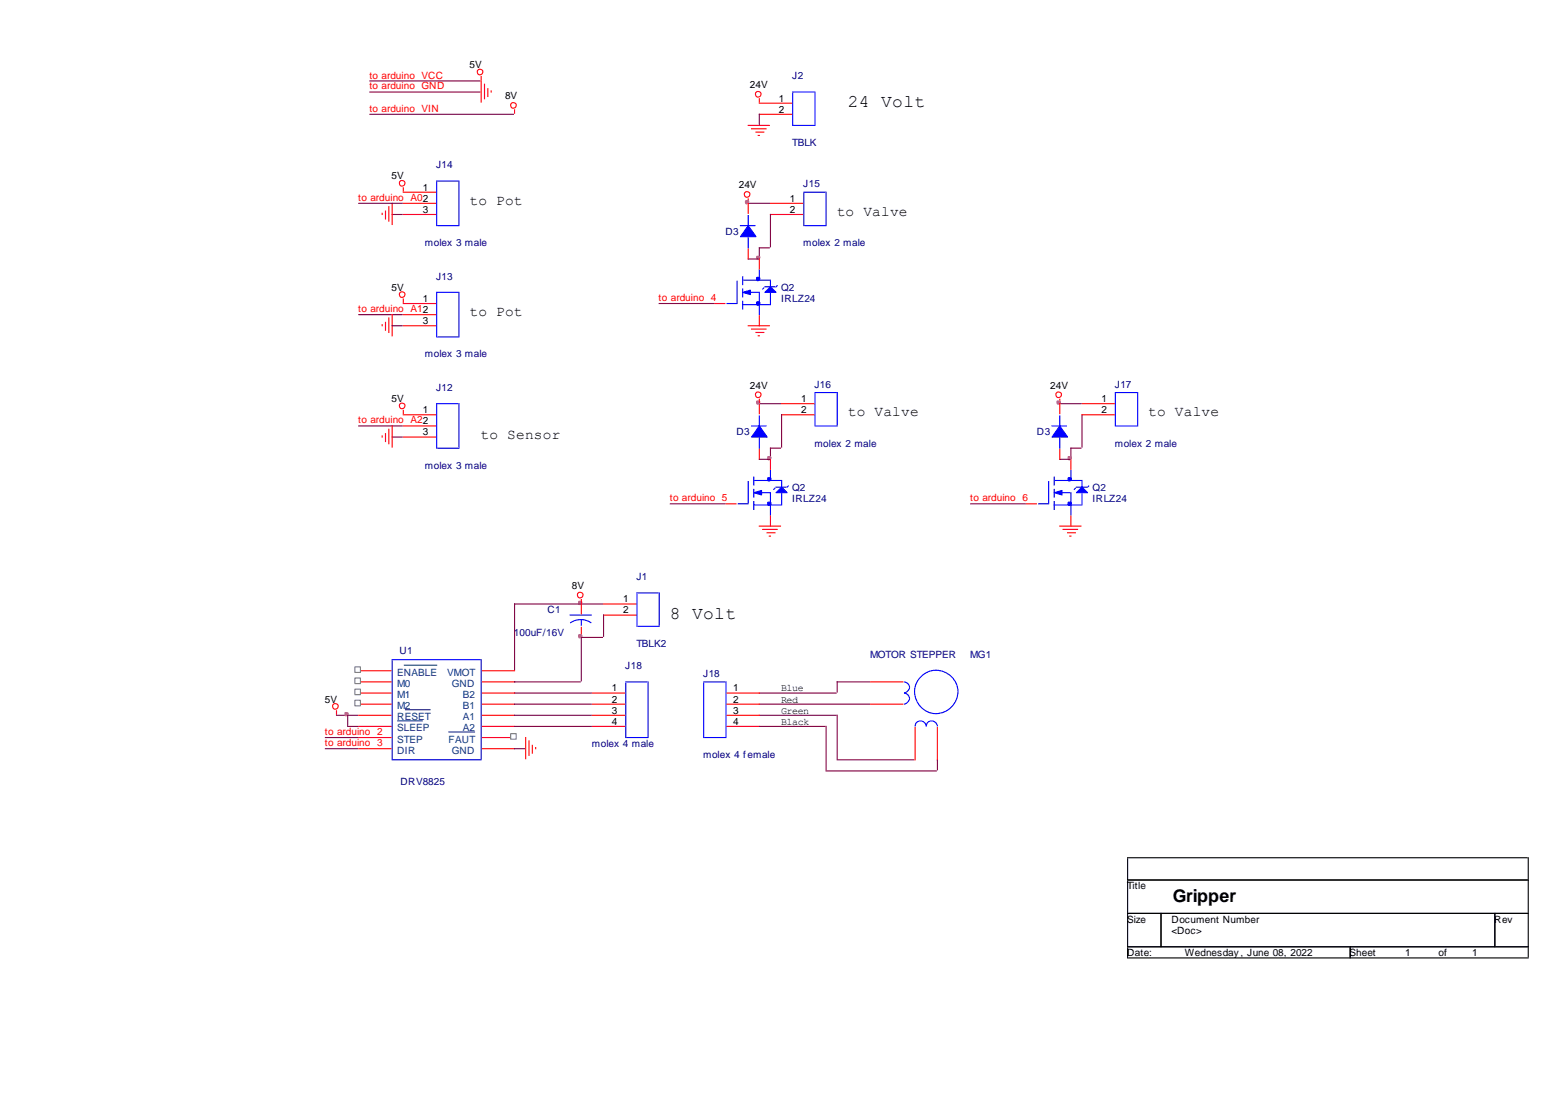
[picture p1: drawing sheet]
<svg xmlns="http://www.w3.org/2000/svg" width="297mm" height="210mm" viewBox="0 0 297 210" stroke-linecap="round" stroke-linejoin="round" font-family="sans-serif">
<g fill="none" stroke="#800040" stroke-width=".21">
<path d="M70.4 17.5h20.9M142.4 38.7h4M74.6 40.8h1.9M146.4 47.2h-1.9v1.9M205.9 78.9v6.1M68.3 81h8.2M74.6 83.1h1.9M146.6 85.3v1.9M203.8 85.3h1.9M97.9 114.9v12.5M64 136.1h1.9M66.1 136.1v1.9"/>
<path d="M97.9 131.8h14.6M144.5 131.8h14.6M144.5 136.1h14.6M159.3 136.1v8.2"/>
</g>
<g fill="#f0f" stroke="#f0f" stroke-width=".21">
<circle cx="144.3" cy="49.1" r=".35"/>
<circle cx="146.4" cy="87.2" r=".35"/>
<circle cx="142.2" cy="38.5" r=".35"/>
<circle cx="66" cy="135.9" r=".35"/>
</g>
<g fill="none" stroke="#f00" stroke-width=".21">
<path d="M144.5 18.8v.6M74 39.3v2.8M74.6 38.7v4M76.7 35.7v.7M76.7 36.6h6.2M76.7 38.7h6.2M142.4 37.8v.7M72.7 40.6v.2M73.3 40.2v1.4M76.7 56.9v.6M76.7 40.8h6.2M76.7 57.7h6.2"/>
<path d="M76.7 59.9h6.2M136 57.7h1.9M144.5 49.3v1.9M76.7 78.1v.6M76.7 62h6.2M142.4 62h4M143 62.6h2.7M143.8 63.2h1.5M144.3 63.9h.2M144.5 60.1v1.9M144.5 76.8v1.9M144.5 85.5v1.9"/>
<path d="M144.5 100.1h4M145.1 100.7h2.8M146 101.3h1.4M146.4 102h.2M64 135.2v.7M68.3 127.6h6.1M68.3 129.7h6.1M68.3 131.8h6.1M68.3 134h6.1M68.3 136.1h6.1M68.3 138.2h6.1M91.8 127.6h6.1"/>
<path d="M91.8 129.7h6.1M91.8 131.8h6.1M91.8 134h6.1M91.8 136.1h6.1M91.8 138.2h6.1M68.3 140.3h6.1M68.3 142.4h6.1M91.8 140.3h6.1M91.8 142.4h6.1"/>
<circle cx="144.3" cy="17.9" r=".54"/>
<circle cx="76.5" cy="34.8" r=".54"/>
<circle cx="142.2" cy="37" r=".54"/>
<circle cx="76.5" cy="56" r=".54"/>
<circle cx="76.5" cy="77.2" r=".54"/>
<circle cx="63.8" cy="134.4" r=".54"/>
</g>
<g fill="none" stroke="#00f" stroke-width=".21">
<path d="M83.1 34.4h4M83.1 34.7v8.2M87.3 34.4v8.3M83.1 55.8v8.3M83.1 55.6h4M83.3 42.9h4M87.3 55.6v8.3M138.3 57.7h1.9M140.2 53.5v4M141.3 52.7v1.4M141.3 55v1.5M141.3 57.3v1.5"/>
<path d="M141.3 57.9h5.1M141.5 53.3h5.1M142.4 55.6h1.9M144.5 51.4v1.7M144.5 55.6v2.1M144.5 57.9v2M145.3 54.8l-.2 .2M145.5 54.6h1.9M146.6 53.5v1.1M146.6 55.8v2.1M147.9 54.4l-.2 .2M83.3 64.1h4"/>
<path d="M144.5 79.1v1.9M143 81h2.7M144.5 83.4v1.9M74.6 125.5h16.7M74.6 125.7v18.8M91.6 125.5v18.8M74.8 144.5h16.8"/>
</g>
<g fill="#00f" stroke="#00f" stroke-width=".21">
<path d="M145.5 55.6l1.1-1 1.1 1z"/>
<path d="M141.3 55.6l1.5-.4v.8z"/>
<path d="M144.5 81l1.5 2.1h-3z" fill-rule="evenodd"/>
<circle cx="144.3" cy="53.1" r=".35"/>
<circle cx="144.3" cy="57.7" r=".35"/>
</g>
<path d="M75.7 137.1h4.6M76.9 126.5h6.2M77.2 135h4.6M85.4 139.2h4.9" fill="none" stroke="#004080" stroke-width=".21"/>
<g fill="#fff" stroke="#808080" stroke-width=".21">
<path d="M67.5 126.9h1.1v1h-1.1z" fill-rule="evenodd"/>
<path d="M67.5 129h1.1v1h-1.1z" fill-rule="evenodd"/>
<path d="M67.5 131.1h1.1v1.1h-1.1z" fill-rule="evenodd"/>
<path d="M67.5 133.2h1.1v1.1h-1.1z" fill-rule="evenodd"/>
<path d="M97.2 139.6h1v1h-1z" fill-rule="evenodd"/>
</g>
<g fill="none" stroke="#800040" stroke-width=".21">
<path d="M70.4 15.4h20.9M68.3 38.7h8.2M70.4 21.7h27.3M144.5 21.7v1.9M68.3 59.9h8.2M125.4 57.7h10.4M142.4 49.3h1.9M146.6 40.8v6.1M74.6 62h1.9M144.5 76.8h4M148.7 78.9v6.1M201.6 76.8h4.1"/>
<path d="M127.5 95.8h10.4M144.5 87.4h1.9M146.6 85.3h1.9M184.7 95.8h10.4M201.6 87.4h1.9M203.8 85.3v1.9M97.9 114.9h12.5M110.6 114.9h4M114.8 117v4M66.1 138.2h2M66.1 136.1h2M97.9 134h14.6"/>
<path d="M97.9 138.2h14.6M97.9 136.1h14.6M97.9 129.7h12.5M114.6 121.3h-4v8.2M144.5 134h20.9M144.5 138.2h12.5M157.2 138.2v8.2M165.4 129.7h-6.1v1.9M61.9 142.4h6.2M61.9 140.3h6.2M97.9 142.4h1.9M157.2 146.7h20.9"/>
<path d="M159.3 144.5h14.6M178.4 144.5v1.9"/>
</g>
<g fill="none" stroke="#00f" stroke-width=".21">
<path d="M150.8 17.5h4M150.8 17.7v6.2M155.1 17.5v6.1M151 23.9h4.1M152.9 36.6h4.1M152.9 36.8v6.1M157.2 36.6v6.1M140.9 42.9h2.7M142.4 41v1.9M142.4 45.2v2M153.2 42.9h4M83.1 76.8h4"/>
<path d="M83.1 77v8.3M87.3 76.8v8.2M155.1 74.7h4M155.1 74.9v6.1M159.3 74.7v6.1M201.6 79.1v1.9M212.2 74.7h4.1M212.2 74.9v6.1M216.5 74.7v6.1M83.3 85.3h4M140.5 95.8h1.9M142.4 91.6v4"/>
<path d="M143.4 96.1h5.1M143.4 90.8v1.4M143.4 93.1v1.5M143.4 95.4v1.5M143.6 91.4h5.1M144.5 93.7h1.9M146.6 89.5v1.7M146.6 93.7v2.1M146.6 96.1v1.9M147.4 92.9l-.2 .2M147.7 92.7h1.9M148.7 91.6v1.1"/>
<path d="M148.7 93.9v2.2M150 92.5l-.2 .2M155.3 81h4M197.6 95.8h1.9M199.5 91.6v4M200.2 81h2.7M200.6 90.8v1.4M200.6 93.1v1.5M200.6 95.4v1.5M200.6 96.1h5.1M200.8 91.4h5.1M201.6 93.7h1.9"/>
<path d="M201.6 83.4v1.9M203.8 89.5v1.7M203.8 93.7v2.1M203.8 96.1v1.9M204.6 92.9l-.2 .2M204.8 92.7h1.9M205.9 91.6v1.1M205.9 93.9v2.2M207.1 92.5l-.2 .2M212.4 81h4.1M108.5 117h4M110.6 117.9l.8 .1 1.1 .5"/>
<path d="M110.6 117.9l-.9 .1-1.2 .5M110.6 117.9v1M121.2 112.8h4M121.2 113v6.1M121.4 119.1h4M125.4 112.8v6.1M119.1 129.7h4M119.1 129.9v10.4M123.3 129.7v10.4M133.9 129.7h4M133.9 129.9v10.4M138.1 129.7v10.4"/>
<path d="M172 129.7a1.06 1.06 0 0 1 1.1 1.1 1.06 1.06 0 0 1-1.1 1 1.06 1.06 0 0 1 1.1 1.1 1.06 1.06 0 0 1-1.1 1.1M174.1 138.2a1.06 1.06 0 0 1 1.1-1.1 1.06 1.06 0 0 1 1 1.1 1.06 1.06 0 0 1 1.1-1.1 1.06 1.06 0 0 1 1.1 1.1M119.3 140.3h4M134.1 140.3h4"/>
<circle cx="178.1" cy="131.6" r="4.1"/>
</g>
<g fill="none" stroke="#f00" stroke-width=".21">
<path d="M91.6 14.5v.7M91.6 15.4v4M92.2 16v2.8M92.8 16.9v1.5M93.5 17.3v.2M144.5 19.6h6.1M97.9 20.9v.6M142.4 23.9h4M142.4 38.7v1.9M143 24.5h2.7M143.8 25.1h1.5M144.3 25.8h.2"/>
<path d="M144.5 21.7h6.1M146.6 38.7h6.1M74.6 59.9v4M142.4 47.4v1.9M146.6 40.8h6.1M72.7 61.8v.2M73.3 61.3v1.5M74 60.5v2.7M76.7 78.9h6.2M144.5 75.9v.7M148.7 76.8h6.1M148.7 78.9h6.1"/>
<path d="M201.6 75.9v.7M201.6 76.8v1.9M205.9 76.8h6.1M205.9 78.9h6.1M72.7 82.9v.2M73.3 82.5v1.5M74 81.7v2.7M74.6 81v4M76.7 81h6.2M76.7 83.1h6.2M138.1 95.8h1.9M146.6 87.4v1.9"/>
<path d="M146.6 98.2v1.9M195.3 95.8h1.9M201.6 85.5v1.9M203.8 87.4v1.9M203.8 98.2v1.9M110.6 114.1v.6M110.6 114.9v1.9M110.6 119.4v1.9M114.8 114.9h6.2M114.8 117h6.2M201.6 100.1h4.1M202.3 100.7h2.7"/>
<path d="M203.1 101.3h1.5M203.5 102h.3M112.7 131.8h6.2M112.7 134h6.2M112.7 136.1h6.2M112.7 138.2h6.2M138.3 131.8h6.2M138.3 134h6.2M138.3 136.1h6.2M138.3 138.2h6.2M165.7 134h6.1M165.7 129.7h6.1"/>
<path d="M174.1 138.4v6.1M178.4 138.4v6.1M100 140.3v4M100.7 140.9v2.8M101.3 141.8v1.5M101.9 142.2v.2"/>
<circle cx="91.3" cy="13.7" r=".54"/>
<circle cx="97.7" cy="20" r=".54"/>
<circle cx="144.3" cy="75.1" r=".54"/>
<circle cx="201.4" cy="75.1" r=".54"/>
<circle cx="110.4" cy="113.2" r=".54"/>
</g>
<g fill="#f0f" stroke="#f0f" stroke-width=".21">
<circle cx="144.3" cy="76.6" r=".35"/>
<circle cx="110.4" cy="114.7" r=".35"/>
<circle cx="110.4" cy="121" r=".35"/>
<circle cx="203.6" cy="87.2" r=".35"/>
<circle cx="201.4" cy="76.6" r=".35"/>
</g>
<g fill="#00f" stroke="#00f" stroke-width=".21">
<path d="M205.9 92.7l1 1h-2.1z"/>
<path d="M200.6 93.7l1.5-.4v.9z"/>
<path d="M147.7 93.7l1-1 1.1 1z"/>
<path d="M143.4 93.7l1.5-.4v.9z"/>
<path d="M142.4 42.9l1.4 2.1h-2.9z" fill-rule="evenodd"/>
<path d="M201.6 81l1.5 2.1h-2.9z" fill-rule="evenodd"/>
<circle cx="203.6" cy="91.2" r=".35"/>
<circle cx="203.6" cy="95.8" r=".34"/>
<circle cx="146.4" cy="91.2" r=".35"/>
<circle cx="146.4" cy="95.8" r=".34"/>
</g>
<path d="M214.6 163.2h76M214.6 163.4v4h76.2v6.1M214.6 167.6v6.2h76.2v6.1M214.6 174v6.1h76.2v1.9M220.9 173.8v6.3M284.4 173.8v6.3M290.8 163.2v4M214.6 180.3v1.9M256.9 180.1v2.1h-42.1M257.1 182.2h33.7" fill="none" stroke="#000" stroke-width=".21"/>
<g font-size="3.4">
<text x="161.3" y="20.4">24 Volt</text>
<text x="127.4" y="117.8">8 Volt</text>
<text x="223.1" y="171.5">Gripper</text>
</g>
<g font-size="2.7">
<text x="89.3" y="39">to Pot</text>
<text x="159.2" y="41.1">to Valve</text>
<text x="89.3" y="60.2">to Pot</text>
<text x="91.4" y="83.5">to Sensor</text>
<text x="161.3" y="79.2">to Valve</text>
<text x="218.5" y="79.2">to Valve</text>
</g>
<g font-size="1.9" fill="#f00">
<text x="70.3" y="15.1">to arduino VCC</text>
<text x="70.3" y="17">to arduino GND</text>
<text x="70.3" y="21.2">to arduino VIN</text>
<text x="68.2" y="38.2">to arduino A02</text>
<text x="68.2" y="59.3">to arduino A12</text>
<text x="125.3" y="57.2">to arduino 4</text>
<text x="68.2" y="80.5">to arduino A22</text>
<text x="127.4" y="95.3">to arduino 5</text>
<text x="184.6" y="95.3">to arduino 6</text>
<text x="61.8" y="139.8">to arduino 2</text>
<text x="61.8" y="141.9">to arduino 3</text>
</g>
<g font-size="1.9">
<text x="89.3" y="13">5V</text>
<text x="142.7" y="16.8">24V</text>
<text x="96.1" y="18.9">8V</text>
<text x="148.2" y="19.3">1</text>
<text x="148.2" y="21.4">2</text>
<text x="74.5" y="34.1">5V</text>
<text x="140.6" y="35.8">24V</text>
<text x="80.4" y="36.2">1</text>
<text x="80.4" y="40.5">3</text>
<text x="150.3" y="38.4">1</text>
<text x="150.3" y="40.5">2</text>
<text x="74.5" y="55.3">5V</text>
<text x="80.4" y="57.4">1</text>
<text x="80.4" y="61.7">3</text>
<text x="74.5" y="76.5">5V</text>
<text x="142.7" y="73.9">24V</text>
<text x="152.4" y="76.5">1</text>
<text x="199.8" y="73.9">24V</text>
<text x="209.6" y="76.5">1</text>
<text x="80.4" y="78.6">1</text>
<text x="80.4" y="82.8">3</text>
<text x="152.4" y="78.6">2</text>
<text x="209.6" y="78.6">2</text>
<text x="108.8" y="112">8V</text>
<text x="118.5" y="114.6">1</text>
<text x="118.5" y="116.7">2</text>
<text x="116.4" y="131.5">1</text>
<text x="139.5" y="131.5">1</text>
<text x="148.6" y="131.5">Blue</text>
<text x="61.8" y="133.6">5V</text>
<text x="116.4" y="133.6">2</text>
<text x="116.4" y="135.8">3</text>
<text x="116.4" y="137.9">4</text>
<text x="139.5" y="133.6">2</text>
<text x="139.5" y="135.8">3</text>
<text x="139.5" y="137.9">4</text>
<text x="148.6" y="135.8">Green</text>
<text x="148.6" y="137.9">Black</text>
<text x="148.6" y="133.6">Red</text>
<text x="214.4" y="169.2">Title</text>
<text x="214.4" y="175.6">Size</text>
<text x="222.9" y="177.7">&lt;Doc&gt;</text>
<text x="222.9" y="175.6">Document Number</text>
<text x="284.3" y="175.6">Rev</text>
<text x="214.4" y="181.9">Date:</text>
<text x="225.5" y="181.9">Wednesday, June 08, 2022</text>
<text x="256.8" y="181.9">Sheet</text>
<text x="267.4" y="181.9">1</text>
<text x="273.7" y="181.9">of</text>
<text x="280.1" y="181.9">1</text>
</g>
<g font-size="1.9" fill="#000080">
<text x="150.7" y="15.1">J2</text>
<text x="150.7" y="27.8">TBLK</text>
<text x="83" y="32">J14</text>
<text x="152.8" y="35.6">J15</text>
<text x="80.9" y="46.8">molex 3 male</text>
<text x="138" y="44.7">D3</text>
<text x="152.8" y="46.8">molex 2 male</text>
<text x="83" y="53.2">J13</text>
<text x="148.6" y="55.3">Q2</text>
<text x="148.6" y="57.4">IRLZ24</text>
<text x="80.9" y="68">molex 3 male</text>
<text x="83" y="74.4">J12</text>
<text x="155" y="73.7">J16</text>
<text x="212.1" y="73.7">J17</text>
<text x="140.1" y="82.8">D3</text>
<text x="197.3" y="82.8">D3</text>
<text x="80.9" y="89.2">molex 3 male</text>
<text x="155" y="84.9">molex 2 male</text>
<text x="212.1" y="84.9">molex 2 male</text>
<text x="150.7" y="93.4">Q2</text>
<text x="150.7" y="95.5">IRLZ24</text>
<text x="207.9" y="93.4">Q2</text>
<text x="207.9" y="95.5">IRLZ24</text>
<text x="121.1" y="110.3">J1</text>
<text x="104.1" y="116.7">C1</text>
<text x="76" y="124.3">U1</text>
<text x="97.8" y="120.9">100uF/16V</text>
<text x="121.1" y="123">TBLK2</text>
<text x="165.5" y="125.2">MOTOR STEPPER</text>
<text x="184.6" y="125.2">MG1</text>
<text x="119" y="127.3">J18</text>
<text x="133.8" y="128.8">J18</text>
<text x="112.6" y="142.1">molex 4 male</text>
<text x="76.2" y="149.3">DRV8825</text>
<text x="133.8" y="144.2">molex 4 female</text>
</g>
<g font-size="1.9" fill="#004080">
<text x="75.6" y="128.6">ENABLE</text>
<text x="75.6" y="130.7">M0</text>
<text x="85.1" y="128.6">VMOT</text>
<text x="85.9" y="130.7">GND</text>
<text x="75.6" y="132.8">M1</text>
<text x="75.6" y="134.9">M2</text>
<text x="75.6" y="137">RESET</text>
<text x="88.1" y="132.8">B2</text>
<text x="88.1" y="134.9">B1</text>
<text x="88.1" y="137">A1</text>
<text x="75.6" y="139.1">SLEEP</text>
<text x="75.6" y="141.3">STEP</text>
<text x="75.6" y="143.4">DIR</text>
<text x="85.3" y="141.3">FAUT</text>
<text x="85.9" y="143.4">GND</text>
<text x="88.1" y="139.1">A2</text>
</g>
</svg>
